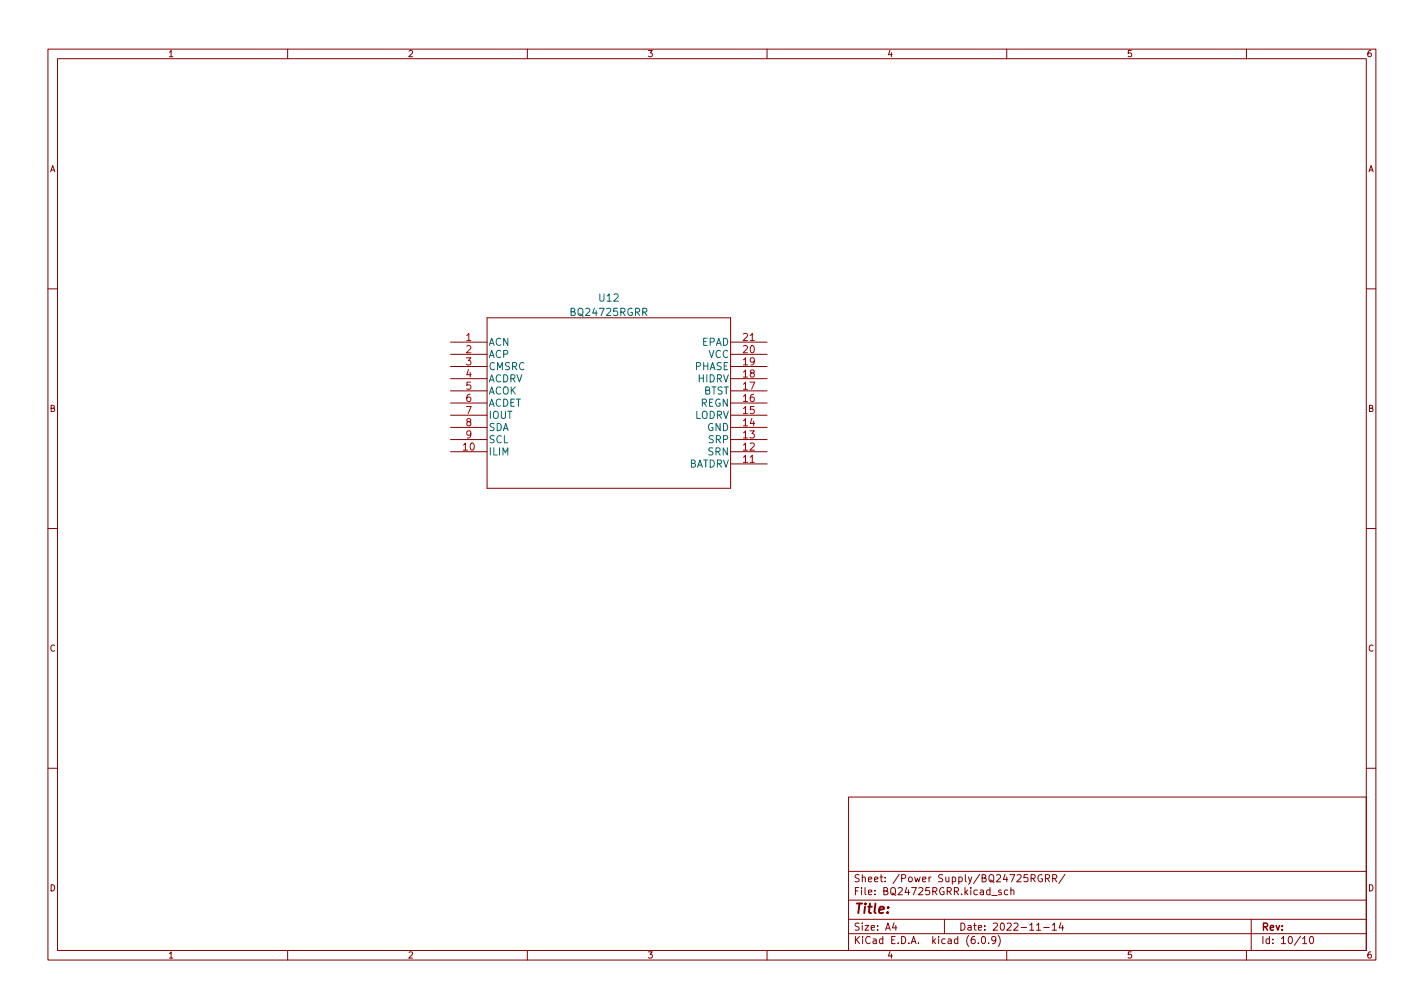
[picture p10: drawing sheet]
<svg xmlns="http://www.w3.org/2000/svg" width="297mm" height="210mm" viewBox="0 0 297 210" stroke-linecap="round" stroke-linejoin="round" font-family="sans-serif">
<g fill="none" stroke="#840000" stroke-width=".21">
<path d="M10 10.2h277v190.1h-277zM12 12.2h273v186.1h-273zM60 10.2v2M110 10.2v2M160 10.2v2M210 10.2v2M260 10.2v2M10 60.2h2M94 71.4h7.6M94 79h7.6M94 76.4h7.6M94 73.9h7.6"/>
<path d="M101.6 66.3h50.8v35.5h-50.8zM152.4 71.4h7.6M152.4 79h7.6M152.4 76.4h7.6M152.4 73.9h7.6M285 60.2h2M94 94.2h7.6M94 91.7h7.6M94 89.1h7.6M94 86.6h7.6M94 84.1h7.6M94 81.5h7.6"/>
<path d="M152.4 94.2h7.6M152.4 96.8h7.6M152.4 91.7h7.6M152.4 89.1h7.6M152.4 86.6h7.6M152.4 84.1h7.6M152.4 81.5h7.6M10 110.2h2M285 110.2h2M10 160.2h2M177 166.3h108v32h-108zM285 160.2h2"/>
<path d="M60 198.3v2M110 198.3v2M160 198.3v2M177 194.8h108M177 191.8h108M177 187.8h108M177 181.8h108M186.5 192.5l-.4 1h1M186.9 193v1M197 191.8v3M204.1 196.7v.1M204.9 195.4l.2-.1a.8 .8 0 0 1 .5 .8 .8 .8 0 0 1-.5 .7 1 1 0 0 1-.2-1.4z"/>
<path d="M206.2 196.7v.1M206.9 186.8h1.1M207.7 196l-.3 .3h-.3l-.2-.3 .1-.6 .4-.1 .2 .2a.99 .99 0 0 1-.3 1.3h-.3M208.2 195.1a1.72 1.72 0 0 1 0 2.3M208.9 185.7l-.4-.1-.2 .2 .1 .3 .5 .1v.4h-.6M210 198.3v2M210.2 185.7l-.4-.1-.3 .3 .1 .7h.6M210.9 185.8l.2-.2 .3 .1 .1 .9M210.9 185.1v1.5M215.1 183.2l.7-.1 .1-.2v-.3l-.8-.2v1.5M215.4 183.2l.5 .7M216.2 194h.9"/>
<path d="M217.4 182.5a.7 .7 0 0 0-.9 .7 .7 .7 0 0 0 .9 .7v-.6h-.3M217.7 193.5h1.2M218.1 183.2l.7-.1 .1-.2v-.3l-.8-.2v1.5M218.4 183.2l.5 .7M219.5 193l.4-.5v1.5M219.5 194h.9M219.6 183.2l.7-.1 .1-.2v-.3l-.8-.2v1.5M219.9 183.2l.5 .7M221.3 192.5l-.4 1h1M221.6 193v1M222.1 182.4l-1.2 1.9M260 198.3v2"/>
<path d="M261 191.8v6.5M271.7 195.8l.5-.5v1.5M271.7 196.8h.9M273.4 195.4l.1-.1a.8 .8 0 0 1 .5 .8 .8 .8 0 0 1-.5 .7 .99 .99 0 0 1-.1-1.4z"/>
</g>
<text font-size="2.8" fill="#840000" x="178" y="190.6">Title:</text>
<g font-size="2.1" fill="#006464">
<text x="119.3" y="65.9">BQ24725RGRR</text>
<text x="125.1" y="62.9">U12</text>
<text x="101.9" y="72.1">ACN</text>
<text x="101.9" y="74.7">ACP</text>
<text x="101.9" y="77.2">CMSRC</text>
<text x="145" y="77.2">PHASE</text>
<text x="146.3" y="72.1">EPAD</text>
<text x="147.7" y="74.7">VCC</text>
<text x="101.9" y="79.7">ACDRV</text>
<text x="101.9" y="82.3">ACOK</text>
<text x="145.7" y="79.7">HIDRV</text>
<text x="146.7" y="82.3">BTST</text>
<text x="101.9" y="84.8">ACDET</text>
<text x="101.9" y="87.4">IOUT</text>
<text x="101.9" y="89.9">SDA</text>
<text x="144.8" y="87.4">LODRV</text>
<text x="146.1" y="84.8">REGN</text>
<text x="147.5" y="89.9">GND</text>
<text x="101.9" y="95">ILIM</text>
<text x="101.9" y="92.4">SCL</text>
<text x="147.7" y="95">SRN</text>
<text x="147.9" y="92.4">SRP</text>
<text x="143.5" y="97.5">BATDRV</text>
</g>
<g font-size="2.1" fill="#a90000">
<text x="97.2" y="71.1">1</text>
<text x="155" y="71.1">21</text>
<text x="97.2" y="73.7">2</text>
<text x="97.2" y="76.2">3</text>
<text x="155" y="76.2">19</text>
<text x="155" y="73.7">20</text>
<text x="97.2" y="78.7">4</text>
<text x="97.2" y="81.3">5</text>
<text x="97.2" y="83.8">6</text>
<text x="155" y="83.8">16</text>
<text x="155" y="81.3">17</text>
<text x="155" y="78.7">18</text>
<text x="97.2" y="86.4">7</text>
<text x="97.2" y="88.9">8</text>
<text x="155" y="88.9">14</text>
<text x="155" y="86.4">15</text>
<text x="96.6" y="94">10</text>
<text x="97.2" y="91.4">9</text>
<text x="155" y="94">12</text>
<text x="155" y="91.4">13</text>
<text x="155" y="96.5">11</text>
</g>
<g font-size="2.1" fill="#840000">
<text x="178" y="184">Sheet: /Power Supply/BQ24725RGRR/</text>
<text x="178" y="186.7">File: BQ24725RGRR.kicad_sch</text>
<text x="178" y="196.9">KiCad E.D.A. kicad (6.0.9)</text>
<text x="178" y="194.1">Size: A4</text>
<text x="200" y="194.1">Date: 2022-11-14</text>
<text x="263" y="194.1">Rev:</text>
<text x="263" y="196.9">Id: 10/10</text>
</g>
<g font-size="1.8" fill="#840000">
<text x="35" y="11.9">1</text>
<text x="85" y="11.9">2</text>
<text x="135" y="11.9">3</text>
<text x="185" y="11.9">4</text>
<text x="235" y="11.9">5</text>
<text x="285" y="11.9">6</text>
<text x="10.3" y="35.9">A</text>
<text x="285.3" y="35.9">A</text>
<text x="10.3" y="85.9">B</text>
<text x="285.3" y="85.9">B</text>
<text x="10.3" y="135.9">C</text>
<text x="285.3" y="135.9">C</text>
<text x="10.3" y="185.9">D</text>
<text x="285.3" y="185.9">D</text>
<text x="35" y="199.9">1</text>
<text x="85" y="199.9">2</text>
<text x="135" y="199.9">3</text>
<text x="185" y="199.9">4</text>
<text x="235" y="199.9">5</text>
<text x="285" y="199.9">6</text>
</g>
</svg>
